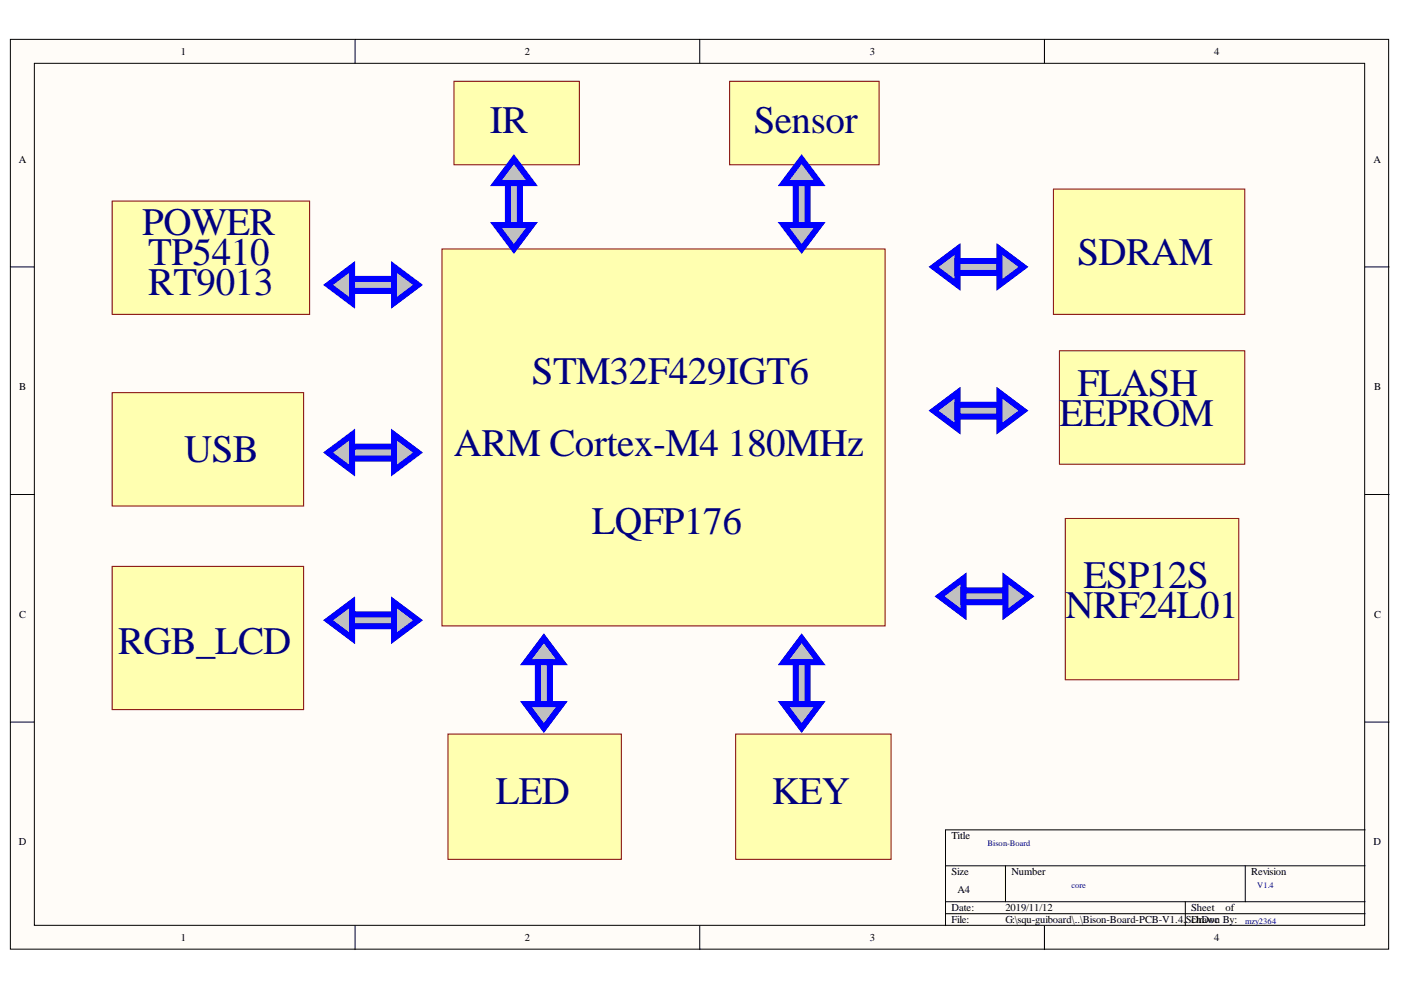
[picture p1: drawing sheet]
<svg xmlns="http://www.w3.org/2000/svg" width="297mm" height="210mm" viewBox="0 0 297 210" stroke-linecap="round" stroke-linejoin="round" font-family="sans-serif">
<g fill="#fffcf8" stroke="#000" stroke-width=".21">
<path d="M2.2 8.3h292.2v192.9h-292.2z"/>
<path d="M7.3 13.4h282v182.8h-282z"/>
</g>
<g fill="none" stroke="#000" stroke-width=".21">
<path d="M75.3 8.3v5.1M148.4 8.3v5.1M221.4 8.3v5.1M2.2 56.6h5.1M289.4 56.6h5.1M2.2 104.8h5.1M289.4 104.8h5.1M2.2 153.1h5.1M289.4 153.1h5.1M289.4 176h-88.9v20.3M75.3 196.3v5M148.4 196.3v5"/>
<path d="M200.5 183.6h88.9M200.5 191.2h88.9M200.5 193.7h88.9M213.2 183.6v7.6M221.4 196.3v5M251.3 191.2v5.1M264 183.6v7.6"/>
</g>
<g fill="#ffffb0" stroke="#800000" stroke-width=".21">
<path d="M93.7 52.8h94v79.9h-94z"/>
<path d="M23.8 42.6h41.8v24.1h-41.8z"/>
<path d="M23.8 83.3h40.6v24h-40.6z"/>
<path d="M23.8 120.1h40.6v30.4h-40.6z"/>
<path d="M223.3 40.1h40.6v26.6h-40.6z"/>
<path d="M224.6 74.4h39.3v24h-39.3z"/>
<path d="M225.9 109.9h36.7v34.2h-36.7z"/>
<path d="M95 155.6h36.7v26.6h-36.7z"/>
<path d="M156 155.6h32.9v26.6h-32.9z"/>
<path d="M154.7 17.2h31.7v17.7h-31.7z"/>
<path d="M96.3 17.2h26.5v17.7h-26.5z"/>
</g>
<path d="M115.3 135.3l3.8 5.1h-7.6z" fill="#c0c0c0"/>
<path d="M115.3 135.3l3.8 5.1h-7.6z" fill="none" stroke="#00f" stroke-width="1.3"/>
<path d="M114 140.4h2.6v8.9h-2.6z" fill-rule="evenodd" fill="#c0c0c0"/>
<path d="M114 140.4h2.6v8.9h-2.6z" fill="none" stroke="#00f" stroke-width="1.3"/>
<path d="M111.5 149.3h7.6l-3.8 5.1z" fill="#c0c0c0"/>
<path d="M111.5 149.3h7.6l-3.8 5.1z" fill="none" stroke="#00f" stroke-width="1.3"/>
<path d="M170 135.3l3.8 5.1h-7.6z" fill="#c0c0c0"/>
<path d="M170 135.3l3.8 5.1h-7.6z" fill="none" stroke="#00f" stroke-width="1.3"/>
<path d="M168.7 140.4h2.5v8.9h-2.5z" fill-rule="evenodd" fill="#c0c0c0"/>
<path d="M168.7 140.4h2.5v8.9h-2.5z" fill="none" stroke="#00f" stroke-width="1.3"/>
<path d="M166.2 149.3h7.6l-3.8 5.1z" fill="#c0c0c0"/>
<path d="M166.2 149.3h7.6l-3.8 5.1z" fill="none" stroke="#00f" stroke-width="1.3"/>
<path d="M199.2 126.4l5.1-3.8v7.6z" fill="#c0c0c0"/>
<path d="M199.2 126.4l5.1-3.8v7.6z" fill="none" stroke="#00f" stroke-width="1.3"/>
<path d="M204.3 125.2h8.9v2.5h-8.9z" fill-rule="evenodd" fill="#c0c0c0"/>
<path d="M204.3 125.2h8.9v2.5h-8.9z" fill="none" stroke="#00f" stroke-width="1.3"/>
<path d="M213.2 122.6l5.1 3.8-5.1 3.8z" fill="#c0c0c0"/>
<path d="M213.2 122.6l5.1 3.8-5.1 3.8z" fill="none" stroke="#00f" stroke-width="1.3"/>
<path d="M197.9 87.1l5.1-3.8v7.6z" fill="#c0c0c0"/>
<path d="M197.9 87.1l5.1-3.8v7.6z" fill="none" stroke="#00f" stroke-width="1.3"/>
<path d="M203 85.8h8.9v2.5h-8.9z" fill-rule="evenodd" fill="#c0c0c0"/>
<path d="M203 85.8h8.9v2.5h-8.9z" fill="none" stroke="#00f" stroke-width="1.3"/>
<path d="M211.9 83.3l5.1 3.8-5.1 3.8z" fill="#c0c0c0"/>
<path d="M211.9 83.3l5.1 3.8-5.1 3.8z" fill="none" stroke="#00f" stroke-width="1.3"/>
<path d="M197.9 56.6l5.1-3.8v7.6z" fill="#c0c0c0"/>
<path d="M197.9 56.6l5.1-3.8v7.6z" fill="none" stroke="#00f" stroke-width="1.3"/>
<path d="M203 55.3h8.9v2.6h-8.9z" fill-rule="evenodd" fill="#c0c0c0"/>
<path d="M203 55.3h8.9v2.6h-8.9z" fill="none" stroke="#00f" stroke-width="1.3"/>
<path d="M211.9 52.8l5.1 3.8-5.1 3.8z" fill="#c0c0c0"/>
<path d="M211.9 52.8l5.1 3.8-5.1 3.8z" fill="none" stroke="#00f" stroke-width="1.3"/>
<path d="M166.2 47.7h7.6l-3.8 5.1z" fill="#c0c0c0"/>
<path d="M166.2 47.7h7.6l-3.8 5.1z" fill="none" stroke="#00f" stroke-width="1.3"/>
<path d="M168.7 38.8h2.5v8.9h-2.5z" fill-rule="evenodd" fill="#c0c0c0"/>
<path d="M168.7 38.8h2.5v8.9h-2.5z" fill="none" stroke="#00f" stroke-width="1.3"/>
<path d="M170 33.7l3.8 5.1h-7.6z" fill="#c0c0c0"/>
<path d="M170 33.7l3.8 5.1h-7.6z" fill="none" stroke="#00f" stroke-width="1.3"/>
<path d="M105.1 47.7h7.7l-3.8 5.1z" fill="#c0c0c0"/>
<path d="M105.1 47.7h7.7l-3.8 5.1z" fill="none" stroke="#00f" stroke-width="1.3"/>
<path d="M107.7 38.8h2.5v8.9h-2.5z" fill-rule="evenodd" fill="#c0c0c0"/>
<path d="M107.7 38.8h2.5v8.9h-2.5z" fill="none" stroke="#00f" stroke-width="1.3"/>
<path d="M109 33.7l3.8 5.1h-7.7z" fill="#c0c0c0"/>
<path d="M109 33.7l3.8 5.1h-7.7z" fill="none" stroke="#00f" stroke-width="1.3"/>
<path d="M69.6 60.4l5-3.8v7.6z" fill="#c0c0c0"/>
<path d="M69.6 60.4l5-3.8v7.6z" fill="none" stroke="#00f" stroke-width="1.3"/>
<path d="M74.6 59.1h8.9v2.6h-8.9z" fill-rule="evenodd" fill="#c0c0c0"/>
<path d="M74.6 59.1h8.9v2.6h-8.9z" fill="none" stroke="#00f" stroke-width="1.3"/>
<path d="M83.5 56.6l5.1 3.8-5.1 3.8z" fill="#c0c0c0"/>
<path d="M83.5 56.6l5.1 3.8-5.1 3.8z" fill="none" stroke="#00f" stroke-width="1.3"/>
<path d="M69.6 96l5-3.9v7.7z" fill="#c0c0c0"/>
<path d="M69.6 96l5-3.9v7.7z" fill="none" stroke="#00f" stroke-width="1.3"/>
<path d="M74.6 94.7h8.9v2.5h-8.9z" fill-rule="evenodd" fill="#c0c0c0"/>
<path d="M74.6 94.7h8.9v2.5h-8.9z" fill="none" stroke="#00f" stroke-width="1.3"/>
<path d="M83.5 92.1l5.1 3.9-5.1 3.8z" fill="#c0c0c0"/>
<path d="M83.5 92.1l5.1 3.9-5.1 3.8z" fill="none" stroke="#00f" stroke-width="1.3"/>
<path d="M69.6 131.5l5-3.8v7.6z" fill="#c0c0c0"/>
<path d="M69.6 131.5l5-3.8v7.6z" fill="none" stroke="#00f" stroke-width="1.3"/>
<path d="M74.6 130.2h8.9v2.6h-8.9z" fill-rule="evenodd" fill="#c0c0c0"/>
<path d="M74.6 130.2h8.9v2.6h-8.9z" fill="none" stroke="#00f" stroke-width="1.3"/>
<path d="M83.5 127.7l5.1 3.8-5.1 3.8z" fill="#c0c0c0"/>
<path d="M83.5 127.7l5.1 3.8-5.1 3.8z" fill="none" stroke="#00f" stroke-width="1.3"/>
<g font-size="8.3" fill="#000080">
<text x="103.9" y="28.2">IR</text>
<text x="159.8" y="28.2">Sensor</text>
<text x="30.2" y="49.8">POWER</text>
<text x="31.4" y="56.1">TP5410</text>
<text x="228.4" y="56.1">SDRAM</text>
<text x="31.4" y="62.5">RT9013</text>
<text x="112.8" y="81.5">STM32F429IGT6</text>
<text x="228.4" y="84">FLASH</text>
<text x="224.6" y="90.4">EEPROM</text>
<text x="39.1" y="98">USB</text>
<text x="96.3" y="96.7">ARM Cortex-M4 180MHz</text>
<text x="125.5" y="113.2">LQFP176</text>
<text x="229.7" y="124.7">ESP12S</text>
<text x="225.9" y="131">NRF24L01</text>
<text x="25.1" y="138.6">RGB_LCD</text>
<text x="105.1" y="170.4">LED</text>
<text x="163.6" y="170.4">KEY</text>
</g>
<g font-size="2.2">
<text x="38.3" y="11.7">1</text>
<text x="111.3" y="11.7">2</text>
<text x="184.5" y="11.7">3</text>
<text x="257.5" y="11.7">4</text>
<text x="4" y="34.5">A</text>
<text x="291.2" y="34.5">A</text>
<text x="4.1" y="82.7">B</text>
<text x="291.3" y="82.7">B</text>
<text x="4.1" y="131">C</text>
<text x="291.3" y="131">C</text>
<text x="4" y="179.2">D</text>
<text x="201.7" y="177.9">Title</text>
<text x="291.2" y="179.2">D</text>
<text x="201.7" y="185.6">Size</text>
<text x="214.5" y="185.6">Number</text>
<text x="265.3" y="185.6">Revision</text>
<text x="203" y="189.4">A4</text>
<text x="201.7" y="193.2">Date:</text>
<text x="201.7" y="195.7">File:</text>
<text x="213.2" y="193.2">2019/11/12</text>
<text x="213.2" y="195.7">G:\squ-guiboard\..\Bison-Board-PCB-V1.4.</text>
<text x="251.4" y="195.7">SDrawn By:</text>
<text x="252.6" y="193.2">Sheet</text>
<text x="252.6" y="195.7">chDoc</text>
<text x="259.9" y="193.2">of</text>
<text x="38.3" y="199.6">1</text>
<text x="111.3" y="199.6">2</text>
<text x="184.5" y="199.6">3</text>
<text x="257.5" y="199.6">4</text>
</g>
<g font-size="1.8" fill="#000080">
<text x="209.4" y="179.4">Bison-Board</text>
<text x="227.2" y="188.3">core</text>
<text x="266.6" y="188.3">V1.4</text>
<text x="264" y="195.9">mzy2364</text>
</g>
</svg>
